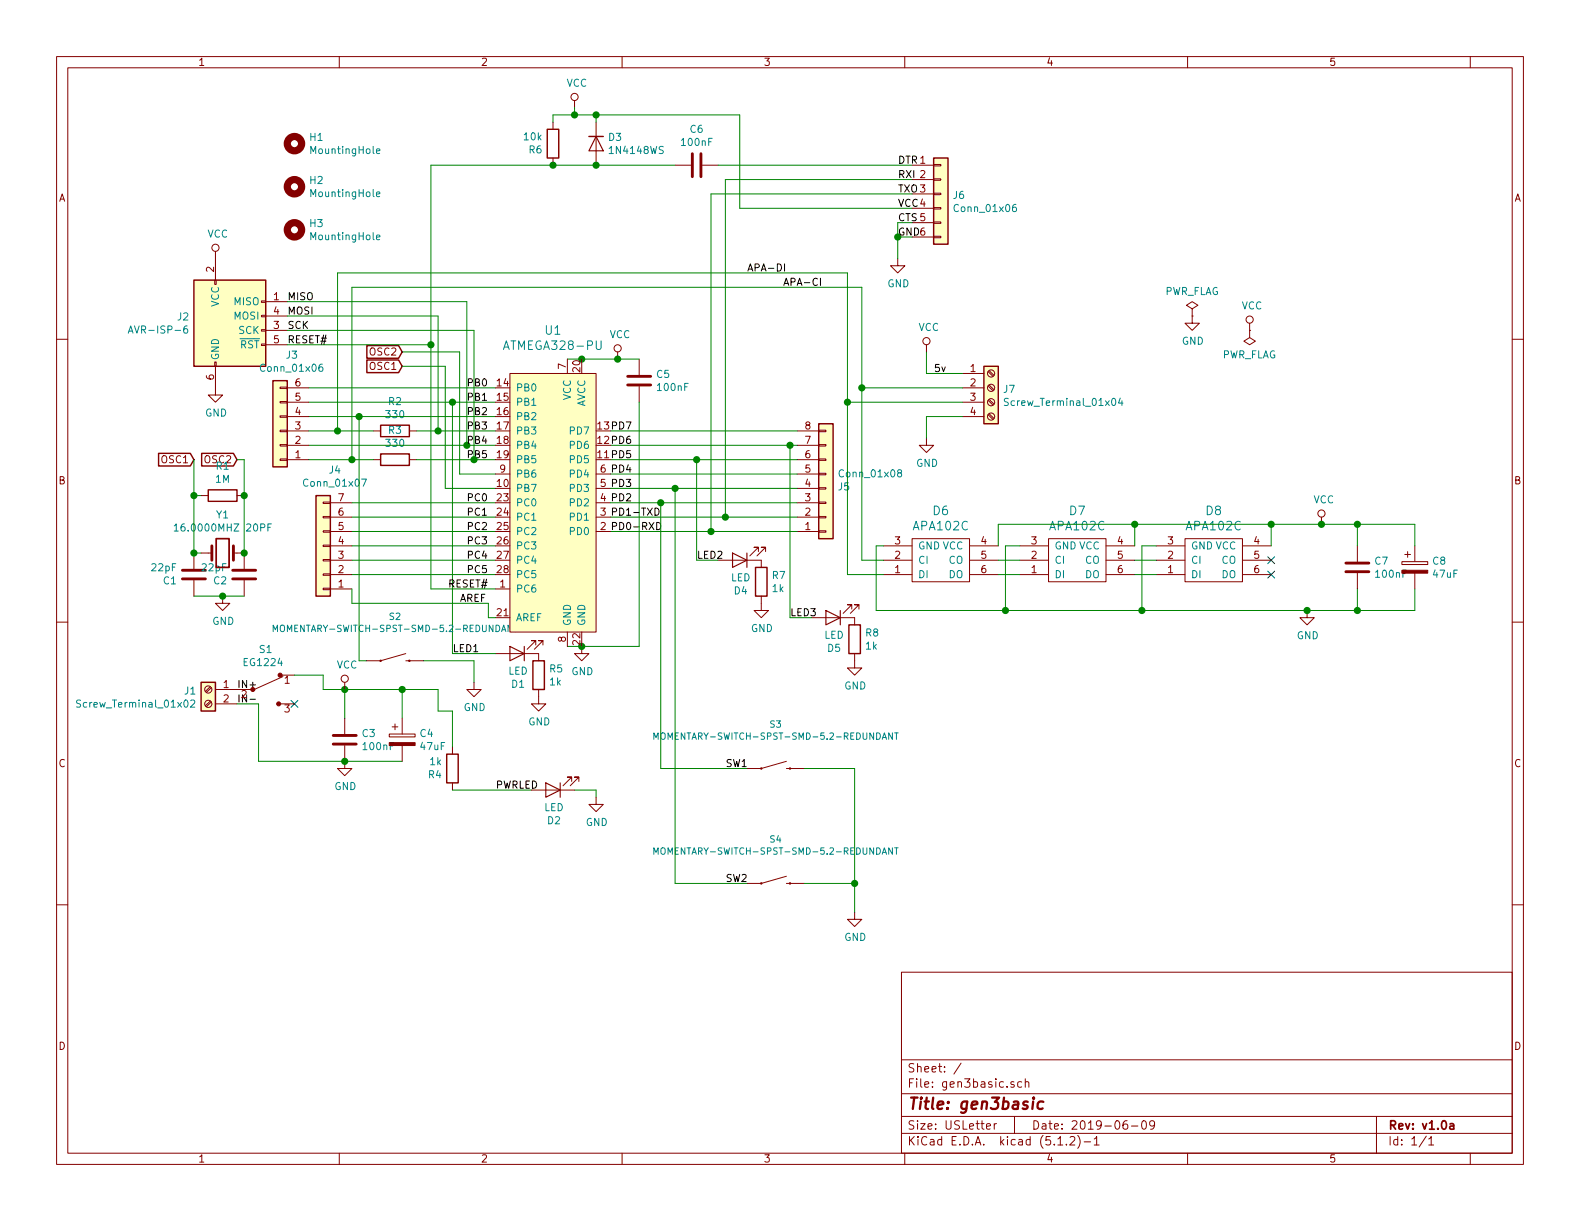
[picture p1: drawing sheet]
EESchema Schematic File Version 4
LIBS:gen3basic-cache
EELAYER 29 0
EELAYER END
$Descr USLetter 11000 8500
encoding utf-8
Sheet 1 1
Title "gen3basic"
Date "2019-06-09"
Rev "v1.0a"
Comp ""
Comment1 ""
Comment2 ""
Comment3 ""
Comment4 ""
$EndDescr
$Comp
L Connector:AVR-ISP-6 J2
U 1 1
P 1600 2300
F 0 "J2" H 1321 2396 50  0000 R CNN
F 1 "AVR-ISP-6" H 1321 2305 50  0000 R CNN
F 2 "Connector_PinHeader_2.54mm:PinHeader_2x03_P2.54mm_Vertical" V 1350 2350 50  0001 C CNN
F 3 " ~" H 325 1750 50  0001 C CNN
F 4 "2057-PH2-06-UA-ND " H 1600 2300 50  0001 C CNN "Digi-Key_PN"
F 5 "PH2-06-UA" H 1600 2300 50  0001 C CNN "Manufacturer_PN"
F 6 "AVR-ISP" H 1600 2300 50  0001 C CNN "Notes"
	1    1600 2300
	1    0    0    -1  
$EndComp
$Comp
L Connector_Generic:Conn_01x08 J5
U 1 1
P 5750 3400
F 0 "J5" H 5830 3392 50  0000 L CNN
F 1 "Conn_01x08" H 5830 3301 50  0000 L CNN
F 2 "Connector_PinHeader_2.54mm:PinHeader_1x08_P2.54mm_Vertical" H 5750 3400 50  0001 C CNN
F 3 "~" H 5750 3400 50  0001 C CNN
F 4 "2057-PH1RA-08-UA-ND" H 5750 3400 50  0001 C CNN "Digi-Key_PN"
F 5 "PH1RA-08-UA" H 5750 3400 50  0001 C CNN "Manufacturer_PN"
F 6 "Pins breakout" H 5750 3400 50  0001 C CNN "Notes"
	1    5750 3400
	1    0    0    1   
$EndComp
$Comp
L Device:C C3
U 1 1
P 2400 5150
F 0 "C3" H 2515 5196 50  0000 L CNN
F 1 "100nF" H 2515 5105 50  0000 L CNN
F 2 "Capacitor_SMD:C_0805_2012Metric_Pad1.15x1.40mm_HandSolder" H 2438 5000 50  0001 C CNN
F 3 "~" H 2400 5150 50  0001 C CNN
F 4 "1276-6840-1-ND" H 2400 5150 50  0001 C CNN "Digi-Key_PN"
F 5 "CL21B104KCFNNNE" H 2400 5150 50  0001 C CNN "Manufacturer_PN"
F 6 "X7R" H 2400 5150 50  0001 C CNN "Spec"
	1    2400 5150
	1    0    0    -1  
$EndComp
$Comp
L Device:C C5
U 1 1
P 4450 2650
F 0 "C5" H 4565 2696 50  0000 L CNN
F 1 "100nF" H 4565 2605 50  0000 L CNN
F 2 "Capacitor_SMD:C_0805_2012Metric_Pad1.15x1.40mm_HandSolder" H 4488 2500 50  0001 C CNN
F 3 "~" H 4450 2650 50  0001 C CNN
F 4 "1276-6840-1-ND" H 4450 2650 50  0001 C CNN "Digi-Key_PN"
F 5 "CL21B104KCFNNNE" H 4450 2650 50  0001 C CNN "Manufacturer_PN"
F 6 "X7R" H 4450 2650 50  0001 C CNN "Spec"
	1    4450 2650
	1    0    0    -1  
$EndComp
$Comp
L Device:C C7
U 1 1
P 9450 3950
F 0 "C7" H 9565 3996 50  0000 L CNN
F 1 "100nF" H 9565 3905 50  0000 L CNN
F 2 "Capacitor_SMD:C_0805_2012Metric_Pad1.15x1.40mm_HandSolder" H 9488 3800 50  0001 C CNN
F 3 "~" H 9450 3950 50  0001 C CNN
F 4 "1276-6840-1-ND" H 9450 3950 50  0001 C CNN "Digi-Key_PN"
F 5 "CL21B104KCFNNNE" H 9450 3950 50  0001 C CNN "Manufacturer_PN"
F 6 "X7R" H 9450 3950 50  0001 C CNN "Spec"
	1    9450 3950
	1    0    0    -1  
$EndComp
$Comp
L Connector:Screw_Terminal_01x02 J1
U 1 1
P 1450 4800
F 0 "J1" H 1530 4792 50  0000 L CNN
F 1 "Screw_Terminal_01x02" H 1530 4701 50  0000 L CNN
F 2 "TerminalBlock:TerminalBlock_bornier-2_P5.08mm" H 1450 4800 50  0001 C CNN
F 3 "~" H 1450 4800 50  0001 C CNN
F 4 "ED2580-ND" H 1450 4800 50  0001 C CNN "Digi-Key_PN"
F 5 "OSTTA024163" H 1450 4800 50  0001 C CNN "Manufacturer_PN"
F 6 "Power" H 1450 4800 50  0001 C CNN "Notes"
	1    1450 4800
	-1   0    0    -1  
$EndComp
$Comp
L Connector:Screw_Terminal_01x04 J7
U 1 1
P 6900 2700
F 0 "J7" H 6980 2692 50  0000 L CNN
F 1 "Screw_Terminal_01x04" H 6980 2601 50  0000 L CNN
F 2 "TerminalBlock:TerminalBlock_bornier-4_P5.08mm" H 6900 2700 50  0001 C CNN
F 3 "~" H 6900 2700 50  0001 C CNN
F 4 "ED2580-ND" H 6900 2700 50  0001 C CNN "Digi-Key_PN"
F 5 "OSTTA024163" H 6900 2700 50  0001 C CNN "Manufacturer_PN"
F 6 "Connecting to APA102 light strips.  Actually two pieces interlocked" H 6900 2700 50  0001 C CNN "Notes"
	1    6900 2700
	1    0    0    -1  
$EndComp
$Comp
L Device:LED D1
U 1 1
P 3600 4550
F 0 "D1" H 3593 4766 50  0000 C CNN
F 1 "LED" H 3593 4675 50  0000 C CNN
F 2 "LED_THT:LED_D5.0mm_Clear" H 3600 4550 50  0001 C CNN
F 3 "~" H 3600 4550 50  0001 C CNN
F 4 "Any random 5mm LED works, adjust matching resistor based on dropout voltage" H 3600 4550 50  0001 C CNN "Notes"
	1    3600 4550
	-1   0    0    1   
$EndComp
$Comp
L Device:R R4
U 1 1
P 3150 5350
F 0 "R4" H 3220 5396 50  0000 L CNN
F 1 "1k" H 3220 5305 50  0000 L CNN
F 2 "Resistor_SMD:R_0805_2012Metric_Pad1.15x1.40mm_HandSolder" V 3080 5350 50  0001 C CNN
F 3 "~" H 3150 5350 50  0001 C CNN
F 4 "RR12P1.0KDCT-ND" H 3150 5350 50  0001 C CNN "Digi-Key_PN"
F 5 " RR1220P-102-D" H 3150 5350 50  0001 C CNN "Manufacturer_PN"
F 6 "5%" H 3150 5350 50  0001 C CNN "Spec"
	1    3150 5350
	-1   0    0    1   
$EndComp
Wire Wire Line
	2400 4800 2400 5000
Connection ~ 2400 4800
$Comp
L power:GND #PWR05
U 1 1
P 2400 5300
F 0 "#PWR05" H 2400 5050 50  0001 C CNN
F 1 "GND" H 2405 5127 50  0000 C CNN
F 2 "" H 2400 5300 50  0001 C CNN
F 3 "" H 2400 5300 50  0001 C CNN
	1    2400 5300
	1    0    0    -1  
$EndComp
Connection ~ 2400 5300
$Comp
L power:VCC #PWR04
U 1 1
P 2400 4800
F 0 "#PWR04" H 2400 4650 50  0001 C CNN
F 1 "VCC" H 2417 4973 50  0000 C CNN
F 2 "" H 2400 4800 50  0001 C CNN
F 3 "" H 2400 4800 50  0001 C CNN
	1    2400 4800
	1    0    0    -1  
$EndComp
Wire Wire Line
	9450 3650 9450 3800
Wire Wire Line
	9450 4250 9450 4100
$Comp
L Device:CP C4
U 1 1
P 2800 5150
F 0 "C4" H 2918 5196 50  0000 L CNN
F 1 "47uF" H 2918 5105 50  0000 L CNN
F 2 "Capacitor_THT:CP_Radial_D4.0mm_P1.50mm" H 2838 5000 50  0001 C CNN
F 3 "~" H 2800 5150 50  0001 C CNN
F 4 "493-12770-1-ND" H 2800 5150 50  0001 C CNN "Digi-Key_PN"
F 5 "UVR1C470MDD6TP" H 2800 5150 50  0001 C CNN "Manufacturer_PN"
F 6 "20% 16V" H 2800 5150 50  0001 C CNN "Spec"
	1    2800 5150
	1    0    0    -1  
$EndComp
Wire Wire Line
	2400 4800 2800 4800
Wire Wire Line
	2800 4800 2800 5000
Wire Wire Line
	2800 5300 2400 5300
Text GLabel 2800 2550 0    50   Input ~ 0
OSC1
Text GLabel 2800 2450 0    50   Input ~ 0
OSC2
Text GLabel 1350 3200 0    50   Input ~ 0
OSC1
Text GLabel 1650 3200 0    50   Input ~ 0
OSC2
Wire Wire Line
	1700 3200 1650 3200
Wire Wire Line
	2800 2450 3200 2450
Wire Wire Line
	3200 2450 3200 3300
Wire Wire Line
	2800 2550 3100 2550
Wire Wire Line
	3100 2550 3100 3400
Wire Wire Line
	3150 5500 3700 5500
Wire Wire Line
	4150 5500 4150 5550
Wire Wire Line
	4000 5500 4150 5500
$Comp
L power:GND #PWR010
U 1 1
P 4150 5550
F 0 "#PWR010" H 4150 5300 50  0001 C CNN
F 1 "GND" H 4155 5377 50  0000 C CNN
F 2 "" H 4150 5550 50  0001 C CNN
F 3 "" H 4150 5550 50  0001 C CNN
	1    4150 5550
	1    0    0    -1  
$EndComp
$Comp
L Device:LED D2
U 1 1
P 3850 5500
F 0 "D2" H 3843 5716 50  0000 C CNN
F 1 "LED" H 3843 5625 50  0000 C CNN
F 2 "LED_SMD:LED_0805_2012Metric_Pad1.15x1.40mm_HandSolder" H 3850 5500 50  0001 C CNN
F 3 "~" H 3850 5500 50  0001 C CNN
F 4 "Any 0805 LED works, don't need to populate it" H 3850 5500 50  0001 C CNN "Notes"
	1    3850 5500
	-1   0    0    1   
$EndComp
Wire Wire Line
	2000 2300 3300 2300
Wire Wire Line
	3300 2300 3300 3200
Wire Wire Line
	2000 2100 3250 2100
Wire Wire Line
	3050 3000 3050 2200
Wire Wire Line
	3050 2200 2000 2200
Wire Wire Line
	3000 4100 3000 2400
Wire Wire Line
	3000 2400 2000 2400
$Comp
L Device:R R8
U 1 1
P 5950 4450
F 0 "R8" H 6020 4496 50  0000 L CNN
F 1 "1k" H 6020 4405 50  0000 L CNN
F 2 "Resistor_SMD:R_1206_3216Metric_Pad1.42x1.75mm_HandSolder" V 5880 4450 50  0001 C CNN
F 3 "~" H 5950 4450 50  0001 C CNN
F 4 "P1.0KECT-ND " H 5950 4450 50  0001 C CNN "Digi-Key_PN"
F 5 "ERJ-8GEYJ102V" H 5950 4450 50  0001 C CNN "Manufacturer_PN"
F 6 "5% 1/4W" H 5950 4450 50  0001 C CNN "Spec"
F 7 "Adjust to match LED" H 5950 4450 50  0001 C CNN "Notes"
	1    5950 4450
	1    0    0    -1  
$EndComp
$Comp
L Device:LED D5
U 1 1
P 5800 4300
F 0 "D5" H 5793 4516 50  0000 C CNN
F 1 "LED" H 5793 4425 50  0000 C CNN
F 2 "LED_THT:LED_D5.0mm_Clear" H 5800 4300 50  0001 C CNN
F 3 "~" H 5800 4300 50  0001 C CNN
F 4 "Any random 5mm LED works, adjust matching resistor based on dropout voltage" H 5800 4300 50  0001 C CNN "Notes"
	1    5800 4300
	-1   0    0    1   
$EndComp
$Comp
L Device:LED D4
U 1 1
P 5150 3900
F 0 "D4" H 5143 4116 50  0000 C CNN
F 1 "LED" H 5143 4025 50  0000 C CNN
F 2 "LED_THT:LED_D5.0mm_Clear" H 5150 3900 50  0001 C CNN
F 3 "~" H 5150 3900 50  0001 C CNN
F 4 "Any random 5mm LED works, adjust matching resistor based on dropout voltage" H 5150 3900 50  0001 C CNN "Notes"
	1    5150 3900
	-1   0    0    1   
$EndComp
$Comp
L Device:R R5
U 1 1
P 3750 4700
F 0 "R5" H 3820 4746 50  0000 L CNN
F 1 "1k" H 3820 4655 50  0000 L CNN
F 2 "Resistor_SMD:R_1206_3216Metric_Pad1.42x1.75mm_HandSolder" V 3680 4700 50  0001 C CNN
F 3 "~" H 3750 4700 50  0001 C CNN
F 4 "P1.0KECT-ND " H 3750 4700 50  0001 C CNN "Digi-Key_PN"
F 5 "ERJ-8GEYJ102V" H 3750 4700 50  0001 C CNN "Manufacturer_PN"
F 6 "5% 1/4W" H 3750 4700 50  0001 C CNN "Spec"
F 7 "Adjust to match LED" H 3750 4700 50  0001 C CNN "Notes"
	1    3750 4700
	1    0    0    -1  
$EndComp
$Comp
L Device:R R7
U 1 1
P 5300 4050
F 0 "R7" H 5370 4096 50  0000 L CNN
F 1 "1k" H 5370 4005 50  0000 L CNN
F 2 "Resistor_SMD:R_1206_3216Metric_Pad1.42x1.75mm_HandSolder" V 5230 4050 50  0001 C CNN
F 3 "~" H 5300 4050 50  0001 C CNN
F 4 "P1.0KECT-ND " H 5300 4050 50  0001 C CNN "Digi-Key_PN"
F 5 "ERJ-8GEYJ102V" H 5300 4050 50  0001 C CNN "Manufacturer_PN"
F 6 "5% 1/4W" H 5300 4050 50  0001 C CNN "Spec"
F 7 "Adjust to match LED" H 5300 4050 50  0001 C CNN "Notes"
	1    5300 4050
	1    0    0    -1  
$EndComp
$Comp
L power:GND #PWR07
U 1 1
P 3750 4850
F 0 "#PWR07" H 3750 4600 50  0001 C CNN
F 1 "GND" H 3755 4677 50  0000 C CNN
F 2 "" H 3750 4850 50  0001 C CNN
F 3 "" H 3750 4850 50  0001 C CNN
	1    3750 4850
	1    0    0    -1  
$EndComp
$Comp
L power:GND #PWR012
U 1 1
P 5300 4200
F 0 "#PWR012" H 5300 3950 50  0001 C CNN
F 1 "GND" H 5305 4027 50  0000 C CNN
F 2 "" H 5300 4200 50  0001 C CNN
F 3 "" H 5300 4200 50  0001 C CNN
	1    5300 4200
	1    0    0    -1  
$EndComp
$Comp
L power:GND #PWR013
U 1 1
P 5950 4600
F 0 "#PWR013" H 5950 4350 50  0001 C CNN
F 1 "GND" H 5955 4427 50  0000 C CNN
F 2 "" H 5950 4600 50  0001 C CNN
F 3 "" H 5950 4600 50  0001 C CNN
	1    5950 4600
	1    0    0    -1  
$EndComp
Wire Wire Line
	3150 2800 3150 4550
Wire Wire Line
	3150 4550 3450 4550
Wire Wire Line
	4850 3200 4850 3900
Connection ~ 4850 3200
Wire Wire Line
	4850 3200 5550 3200
Wire Wire Line
	5500 3100 5500 4300
Connection ~ 5500 3100
Wire Wire Line
	5500 3100 5550 3100
$Comp
L Device:CP C8
U 1 1
P 9850 3950
F 0 "C8" H 9968 3996 50  0000 L CNN
F 1 "47uF" H 9968 3905 50  0000 L CNN
F 2 "Capacitor_THT:CP_Radial_D4.0mm_P1.50mm" H 9888 3800 50  0001 C CNN
F 3 "~" H 9850 3950 50  0001 C CNN
F 4 "493-12770-1-ND" H 9850 3950 50  0001 C CNN "Digi-Key_PN"
F 5 "UVR1C470MDD6TP" H 9850 3950 50  0001 C CNN "Manufacturer_PN"
F 6 "20% 16V" H 9850 3950 50  0001 C CNN "Spec"
	1    9850 3950
	1    0    0    -1  
$EndComp
Wire Wire Line
	9450 3650 9850 3650
Wire Wire Line
	9850 3650 9850 3800
Connection ~ 9450 3650
Wire Wire Line
	9450 4250 9850 4250
Wire Wire Line
	9850 4250 9850 4100
Connection ~ 9450 4250
$Comp
L power:VCC #PWR016
U 1 1
P 6450 2450
F 0 "#PWR016" H 6450 2300 50  0001 C CNN
F 1 "VCC" H 6467 2623 50  0000 C CNN
F 2 "" H 6450 2450 50  0001 C CNN
F 3 "" H 6450 2450 50  0001 C CNN
	1    6450 2450
	1    0    0    -1  
$EndComp
$Comp
L power:GND #PWR017
U 1 1
P 6450 3050
F 0 "#PWR017" H 6450 2800 50  0001 C CNN
F 1 "GND" H 6455 2877 50  0000 C CNN
F 2 "" H 6450 3050 50  0001 C CNN
F 3 "" H 6450 3050 50  0001 C CNN
	1    6450 3050
	1    0    0    -1  
$EndComp
Wire Wire Line
	6450 2450 6450 2600
Wire Wire Line
	6450 2600 6700 2600
Wire Wire Line
	6450 3050 6450 2900
Wire Wire Line
	6450 2900 6700 2900
$Comp
L power:GND #PWR02
U 1 1
P 1500 2700
F 0 "#PWR02" H 1500 2450 50  0001 C CNN
F 1 "GND" H 1505 2527 50  0000 C CNN
F 2 "" H 1500 2700 50  0001 C CNN
F 3 "" H 1500 2700 50  0001 C CNN
	1    1500 2700
	1    0    0    -1  
$EndComp
$Comp
L power:VCC #PWR01
U 1 1
P 1500 1800
F 0 "#PWR01" H 1500 1650 50  0001 C CNN
F 1 "VCC" H 1517 1973 50  0000 C CNN
F 2 "" H 1500 1800 50  0001 C CNN
F 3 "" H 1500 1800 50  0001 C CNN
	1    1500 1800
	1    0    0    -1  
$EndComp
$Comp
L power:VCC #PWR020
U 1 1
P 9200 3650
F 0 "#PWR020" H 9200 3500 50  0001 C CNN
F 1 "VCC" H 9217 3823 50  0000 C CNN
F 2 "" H 9200 3650 50  0001 C CNN
F 3 "" H 9200 3650 50  0001 C CNN
	1    9200 3650
	1    0    0    -1  
$EndComp
Wire Wire Line
	9200 3650 9450 3650
$Comp
L power:GND #PWR019
U 1 1
P 9100 4250
F 0 "#PWR019" H 9100 4000 50  0001 C CNN
F 1 "GND" H 9105 4077 50  0000 C CNN
F 2 "" H 9100 4250 50  0001 C CNN
F 3 "" H 9100 4250 50  0001 C CNN
	1    9100 4250
	1    0    0    -1  
$EndComp
Wire Wire Line
	9100 4250 9450 4250
Connection ~ 3150 2800
Connection ~ 3250 3100
Wire Wire Line
	2800 4800 3050 4800
Wire Wire Line
	3050 4950 3150 4950
Connection ~ 2800 4800
Text Label 2000 2400 0    50   ~ 0
RESET#
Text Label 2000 2300 0    50   ~ 0
SCK
Text Label 4250 3700 0    50   ~ 0
PD0-RXD
Text Label 4250 3600 0    50   ~ 0
PD1-TXD
Text Label 4250 3500 0    50   ~ 0
PD2
Text Label 4250 3400 0    50   ~ 0
PD3
Text Label 4250 3300 0    50   ~ 0
PD4
Text Label 4250 3200 0    50   ~ 0
PD5
Text Label 4250 3100 0    50   ~ 0
PD6
Text Label 4250 3000 0    50   ~ 0
PD7
Text Label 3150 4550 0    50   ~ 0
LED1
Text Label 4850 3900 0    50   ~ 0
LED2
Text Label 5500 4300 0    50   ~ 0
LED3
Text Label 3400 2700 2    50   ~ 0
PB0
Text Label 3400 2800 2    50   ~ 0
PB1
Text Label 3400 2900 2    50   ~ 0
PB2
Text Label 3400 3000 2    50   ~ 0
PB3
Text Label 3400 3100 2    50   ~ 0
PB4
Text Label 3400 3200 2    50   ~ 0
PB5
Text Label 2000 2200 0    50   ~ 0
MOSI
Text Label 2000 2100 0    50   ~ 0
MISO
Text Label 3400 3500 2    50   ~ 0
PC0
Text Label 3400 3600 2    50   ~ 0
PC1
Text Label 3400 3700 2    50   ~ 0
PC2
Text Label 3400 3800 2    50   ~ 0
PC3
Text Label 3400 3900 2    50   ~ 0
PC4
Text Label 3400 4000 2    50   ~ 0
PC5
Text Label 3400 4100 2    50   ~ 0
RESET#
Text Label 1650 4800 0    50   ~ 0
IN+
Text Label 1650 4900 0    50   ~ 0
IN-
Text Label 5050 5350 0    50   ~ 0
SW1
Text Label 5050 6150 0    50   ~ 0
SW2
Text Label 3450 5500 0    50   ~ 0
PWRLED
$Comp
L power:VCC #PWR011
U 1 1
P 4300 2500
F 0 "#PWR011" H 4300 2350 50  0001 C CNN
F 1 "VCC" H 4317 2673 50  0000 C CNN
F 2 "" H 4300 2500 50  0001 C CNN
F 3 "" H 4300 2500 50  0001 C CNN
	1    4300 2500
	1    0    0    -1  
$EndComp
Connection ~ 4300 2500
Wire Wire Line
	4300 2500 4450 2500
$Comp
L power:PWR_FLAG #FLG01
U 1 1
P 8300 2200
F 0 "#FLG01" H 8300 2275 50  0001 C CNN
F 1 "PWR_FLAG" H 8300 2373 50  0000 C CNN
F 2 "" H 8300 2200 50  0001 C CNN
F 3 "~" H 8300 2200 50  0001 C CNN
	1    8300 2200
	1    0    0    -1  
$EndComp
$Comp
L power:PWR_FLAG #FLG02
U 1 1
P 8700 2300
F 0 "#FLG02" H 8700 2375 50  0001 C CNN
F 1 "PWR_FLAG" H 8700 2473 50  0000 C CNN
F 2 "" H 8700 2300 50  0001 C CNN
F 3 "~" H 8700 2300 50  0001 C CNN
	1    8700 2300
	-1   0    0    1   
$EndComp
$Comp
L power:GND #PWR018
U 1 1
P 8300 2200
F 0 "#PWR018" H 8300 1950 50  0001 C CNN
F 1 "GND" H 8305 2027 50  0000 C CNN
F 2 "" H 8300 2200 50  0001 C CNN
F 3 "" H 8300 2200 50  0001 C CNN
	1    8300 2200
	1    0    0    -1  
$EndComp
$Comp
L power:VCC #PWR021
U 1 1
P 8700 2300
F 0 "#PWR021" H 8700 2150 50  0001 C CNN
F 1 "VCC" H 8717 2473 50  0000 C CNN
F 2 "" H 8700 2300 50  0001 C CNN
F 3 "" H 8700 2300 50  0001 C CNN
	1    8700 2300
	1    0    0    -1  
$EndComp
$Comp
L Device:R R6
U 1 1
P 3850 1000
F 0 "R6" H 3920 1046 50  0000 L CNN
F 1 "10k" H 3920 955 50  0000 L CNN
F 2 "Resistor_SMD:R_0805_2012Metric_Pad1.15x1.40mm_HandSolder" V 3780 1000 50  0001 C CNN
F 3 "~" H 3850 1000 50  0001 C CNN
F 4 "RR12P10.0KDCT-ND " H 3850 1000 50  0001 C CNN "Digi-Key_PN"
F 5 "RR1220P-103-D" H 3850 1000 50  0001 C CNN "Manufacturer_PN"
F 6 "5%" H 3850 1000 50  0001 C CNN "Spec"
	1    3850 1000
	-1   0    0    1   
$EndComp
$Comp
L power:VCC #PWR08
U 1 1
P 4000 750
F 0 "#PWR08" H 4000 600 50  0001 C CNN
F 1 "VCC" H 4017 923 50  0000 C CNN
F 2 "" H 4000 750 50  0001 C CNN
F 3 "" H 4000 750 50  0001 C CNN
	1    4000 750 
	1    0    0    -1  
$EndComp
$Comp
L power:GND #PWR014
U 1 1
P 5950 6350
F 0 "#PWR014" H 5950 6100 50  0001 C CNN
F 1 "GND" H 5955 6177 50  0000 C CNN
F 2 "" H 5950 6350 50  0001 C CNN
F 3 "" H 5950 6350 50  0001 C CNN
	1    5950 6350
	1    0    0    -1  
$EndComp
$Comp
L Device:C C6
U 1 1
P 4850 1150
F 0 "C6" V 4598 1150 50  0000 C CNN
F 1 "100nF" V 4689 1150 50  0000 C CNN
F 2 "Capacitor_SMD:C_0805_2012Metric_Pad1.15x1.40mm_HandSolder" H 4888 1000 50  0001 C CNN
F 3 "~" H 4850 1150 50  0001 C CNN
F 4 "1276-6840-1-ND" H 4850 1150 50  0001 C CNN "Digi-Key_PN"
F 5 "CL21B104KCFNNNE" H 4850 1150 50  0001 C CNN "Manufacturer_PN"
F 6 "X7R" H 4850 1150 50  0001 C CNN "Spec"
	1    4850 1150
	0    1    1    0   
$EndComp
$Comp
L Diode:1N4148WS D3
U 1 1
P 4150 1000
F 0 "D3" V 4104 1080 50  0000 L CNN
F 1 "1N4148WS" V 4195 1080 50  0000 L CNN
F 2 "Diode_SMD:D_SOD-323" H 4150 825 50  0001 C CNN
F 3 "https://www.vishay.com/docs/85751/1n4148ws.pdf" H 4150 1000 50  0001 C CNN
F 4 " 1N4148WTPMSCT-ND" H 4150 1000 50  0001 C CNN "Digi-Key_PN"
F 5 "1N4148W-TP" H 4150 1000 50  0001 C CNN "Manufacturer_PN"
	1    4150 1000
	0    1    1    0   
$EndComp
Wire Wire Line
	3850 800  4000 800 
Wire Wire Line
	4150 800  4150 850 
Wire Wire Line
	3850 850  3850 800 
Wire Wire Line
	4000 750  4000 800 
Connection ~ 4000 800 
Wire Wire Line
	4000 800  4150 800 
Wire Wire Line
	4700 1150 4150 1150
Connection ~ 4150 1150
Wire Wire Line
	4150 1150 3850 1150
Wire Wire Line
	3850 1150 3000 1150
Connection ~ 3850 1150
$Comp
L Connector_Generic:Conn_01x07 J4
U 1 1
P 2250 3800
F 0 "J4" H 2168 3275 50  0000 C CNN
F 1 "Conn_01x07" H 2168 3366 50  0000 C CNN
F 2 "Connector_PinHeader_2.54mm:PinHeader_1x07_P2.54mm_Vertical" H 2250 3800 50  0001 C CNN
F 3 "~" H 2250 3800 50  0001 C CNN
F 4 "S1012EC-07-ND" H 2250 3800 50  0001 C CNN "Digi-Key_PN"
F 5 "PREC007SAAN-RC" H 2250 3800 50  0001 C CNN "Manufacturer_PN"
F 6 "Pins breakout" H 2250 3800 50  0001 C CNN "Notes"
	1    2250 3800
	-1   0    0    1   
$EndComp
Wire Wire Line
	2450 4100 2450 4200
Wire Wire Line
	4950 3700 4950 1350
Connection ~ 4950 3700
Wire Wire Line
	4950 3700 5550 3700
Wire Wire Line
	5050 1250 5050 3600
Connection ~ 5050 3600
$Comp
L power:GND #PWR015
U 1 1
P 6250 1800
F 0 "#PWR015" H 6250 1550 50  0001 C CNN
F 1 "GND" H 6255 1627 50  0000 C CNN
F 2 "" H 6250 1800 50  0001 C CNN
F 3 "" H 6250 1800 50  0001 C CNN
	1    6250 1800
	1    0    0    -1  
$EndComp
Connection ~ 4150 800 
$Comp
L Device:C C1
U 1 1
P 1350 4000
F 0 "C1" H 1465 4046 50  0000 L CNN
F 1 "22pF" H 1465 3955 50  0000 L CNN
F 2 "Capacitor_SMD:C_0805_2012Metric_Pad1.15x1.40mm_HandSolder" H 1388 3850 50  0001 C CNN
F 3 "~" H 1350 4000 50  0001 C CNN
F 4 "399-8036-1-ND" H 1350 4000 50  0001 C CNN "Digi-Key_PN"
F 5 "C0805C220K5GACTU" H 1350 4000 50  0001 C CNN "Manufacturer_PN"
F 6 "C0G" H 1350 4000 50  0001 C CNN "Spec"
	1    1350 4000
	-1   0    0    1   
$EndComp
$Comp
L Device:C C2
U 1 1
P 1700 4000
F 0 "C2" H 1815 4046 50  0000 L CNN
F 1 "22pF" H 1815 3955 50  0000 L CNN
F 2 "Capacitor_SMD:C_0805_2012Metric_Pad1.15x1.40mm_HandSolder" H 1738 3850 50  0001 C CNN
F 3 "~" H 1700 4000 50  0001 C CNN
F 4 "399-8036-1-ND" H 1700 4000 50  0001 C CNN "Digi-Key_PN"
F 5 "C0805C220K5GACTU" H 1700 4000 50  0001 C CNN "Manufacturer_PN"
F 6 "C0G" H 1700 4000 50  0001 C CNN "Spec"
	1    1700 4000
	-1   0    0    1   
$EndComp
$Comp
L SparkFun-Switches:MOMENTARY-SWITCH-SPST-SMD-5.2-REDUNDANT S3
U 1 1
P 5400 5350
F 0 "S3" H 5400 5660 45  0000 C CNN
F 1 "MOMENTARY-SWITCH-SPST-SMD-5.2-REDUNDANT" H 5400 5576 45  0000 C CNN
F 2 "SparkFun-Switches:TACTILE_SWITCH_SMD_5.2MM" H 5400 5550 20  0001 C CNN
F 3 "" H 5400 5350 50  0001 C CNN
F 4 "CKN10361CT-ND" H 5400 5350 50  0001 C CNN "Digi-Key_PN"
F 5 "RS-187R05A2-DS MT RT" H 5400 5350 50  0001 C CNN "Manufacturer_PN"
	1    5400 5350
	1    0    0    -1  
$EndComp
$Comp
L SparkFun-Switches:MOMENTARY-SWITCH-SPST-SMD-5.2-REDUNDANT S4
U 1 1
P 5400 6150
F 0 "S4" H 5400 6460 45  0000 C CNN
F 1 "MOMENTARY-SWITCH-SPST-SMD-5.2-REDUNDANT" H 5400 6376 45  0000 C CNN
F 2 "SparkFun-Switches:TACTILE_SWITCH_SMD_5.2MM" H 5400 6350 20  0001 C CNN
F 3 "" H 5400 6150 50  0001 C CNN
F 4 "CKN10361CT-ND" H 5400 6150 50  0001 C CNN "Digi-Key_PN"
F 5 "RS-187R05A2-DS MT RT" H 5400 6150 50  0001 C CNN "Manufacturer_PN"
	1    5400 6150
	1    0    0    -1  
$EndComp
Wire Wire Line
	5600 5350 5950 5350
Wire Wire Line
	5950 5350 5950 6150
Wire Wire Line
	5600 6150 5950 6150
Connection ~ 5950 6150
Wire Wire Line
	5950 6150 5950 6350
Text Label 6250 1150 0    50   ~ 0
DTR
Text Label 6250 1450 0    50   ~ 0
VCC
$Comp
L Connector_Generic:Conn_01x06 J6
U 1 1
P 6550 1350
F 0 "J6" H 6630 1342 50  0000 L CNN
F 1 "Conn_01x06" H 6630 1251 50  0000 L CNN
F 2 "Connector_PinHeader_2.54mm:PinHeader_1x06_P2.54mm_Horizontal" H 6550 1350 50  0001 C CNN
F 3 "~" H 6550 1350 50  0001 C CNN
F 4 "2057-PH1RA-06-UA-ND" H 6550 1350 50  0001 C CNN "Digi-Key_PN"
F 5 " PH1RA-06-UA" H 6550 1350 50  0001 C CNN "Manufacturer_PN"
F 6 "FTDI-type serial connection" H 6550 1350 50  0001 C CNN "Notes"
	1    6550 1350
	1    0    0    -1  
$EndComp
Wire Wire Line
	6250 1550 6350 1550
Wire Wire Line
	6250 1550 6250 1650
Wire Wire Line
	6350 1650 6250 1650
Connection ~ 6250 1650
Wire Wire Line
	6250 1650 6250 1800
Text Label 6250 1550 0    50   ~ 0
CTS
Text Label 6250 1650 0    50   ~ 0
GND
Text Label 6250 1350 0    50   ~ 0
TXO
Text Label 6250 1250 0    50   ~ 0
RXI
Wire Wire Line
	5150 1450 5150 800 
Wire Wire Line
	5150 800  4150 800 
Wire Wire Line
	1350 3850 1400 3850
$Comp
L Device:Crystal Y1
U 1 1
P 1550 3850
F 0 "Y1" H 1550 4118 50  0000 C CNN
F 1 "16.0000MHZ 20PF" H 1550 4027 50  0000 C CNN
F 2 "Crystal:Crystal_HC49-U_Vertical" H 1550 3850 50  0001 C CNN
F 3 "~" H 1550 3850 50  0001 C CNN
F 4 "887-2015-ND" H 1550 3850 50  0001 C CNN "Digi-Key_PN"
F 5 "9B-16.000MBBK-B" H 1550 3850 50  0001 C CNN "Manufacturer_PN"
F 6 "20 pF" H 1550 3850 50  0001 C CNN "Spec"
F 7 "Can substitute other 20 pF crystal to change clock speed" H 1550 3850 50  0001 C CNN "Notes"
	1    1550 3850
	1    0    0    -1  
$EndComp
Connection ~ 1350 3850
$Comp
L Device:R R1
U 1 1
P 1550 3450
F 0 "R1" V 1343 3450 50  0000 C CNN
F 1 "1M" V 1434 3450 50  0000 C CNN
F 2 "Resistor_SMD:R_0805_2012Metric_Pad1.15x1.40mm_HandSolder" V 1480 3450 50  0001 C CNN
F 3 "~" H 1550 3450 50  0001 C CNN
F 4 "541-1.0MAZCT-ND" H 1550 3450 50  0001 C CNN "Digi-Key_PN"
F 5 "CRCW08051M00DHEAP" H 1550 3450 50  0001 C CNN "Manufacturer_PN"
F 6 "5%" H 1550 3450 50  0001 C CNN "Spec"
	1    1550 3450
	0    1    1    0   
$EndComp
Wire Wire Line
	1350 3200 1350 3450
Wire Wire Line
	1400 3450 1350 3450
Connection ~ 1350 3450
Wire Wire Line
	1350 3450 1350 3850
Wire Wire Line
	1700 3200 1700 3450
Connection ~ 1700 3850
Connection ~ 1700 3450
Wire Wire Line
	1700 3450 1700 3850
Wire Wire Line
	1350 4150 1550 4150
$Comp
L power:GND #PWR03
U 1 1
P 1550 4150
F 0 "#PWR03" H 1550 3900 50  0001 C CNN
F 1 "GND" H 1555 3977 50  0000 C CNN
F 2 "" H 1550 4150 50  0001 C CNN
F 3 "" H 1550 4150 50  0001 C CNN
	1    1550 4150
	1    0    0    -1  
$EndComp
Connection ~ 1550 4150
Wire Wire Line
	1550 4150 1700 4150
$Comp
L SparkFun-Switches:MOMENTARY-SWITCH-SPST-SMD-5.2-REDUNDANT S2
U 1 1
P 2750 4600
F 0 "S2" H 2750 4910 45  0000 C CNN
F 1 "MOMENTARY-SWITCH-SPST-SMD-5.2-REDUNDANT" H 2750 4826 45  0000 C CNN
F 2 "SparkFun-Switches:TACTILE_SWITCH_SMD_5.2MM" H 2750 4800 20  0001 C CNN
F 3 "" H 2750 4600 50  0001 C CNN
F 4 "CKN10361CT-ND" H 2750 4600 50  0001 C CNN "Digi-Key_PN"
F 5 "RS-187R05A2-DS MT RT" H 2750 4600 50  0001 C CNN "Manufacturer_PN"
	1    2750 4600
	1    0    0    -1  
$EndComp
Wire Wire Line
	3050 4800 3050 4950
Wire Wire Line
	3150 4950 3150 5200
Wire Wire Line
	2500 4600 2500 2900
Wire Wire Line
	2950 4600 3300 4600
Wire Wire Line
	3300 4600 3300 4750
$Comp
L power:GND #PWR06
U 1 1
P 3300 4750
F 0 "#PWR06" H 3300 4500 50  0001 C CNN
F 1 "GND" H 3305 4577 50  0000 C CNN
F 2 "" H 3300 4750 50  0001 C CNN
F 3 "" H 3300 4750 50  0001 C CNN
	1    3300 4750
	1    0    0    -1  
$EndComp
$Comp
L Mechanical:MountingHole H1
U 1 1
P 2050 1000
F 0 "H1" H 2150 1046 50  0000 L CNN
F 1 "MountingHole" H 2150 955 50  0000 L CNN
F 2 "MountingHole:MountingHole_2.2mm_M2_ISO7380" H 2050 1000 50  0001 C CNN
F 3 "~" H 2050 1000 50  0001 C CNN
	1    2050 1000
	1    0    0    -1  
$EndComp
$Comp
L Mechanical:MountingHole H2
U 1 1
P 2050 1300
F 0 "H2" H 2150 1346 50  0000 L CNN
F 1 "MountingHole" H 2150 1255 50  0000 L CNN
F 2 "MountingHole:MountingHole_2.2mm_M2_ISO7380" H 2050 1300 50  0001 C CNN
F 3 "~" H 2050 1300 50  0001 C CNN
	1    2050 1300
	1    0    0    -1  
$EndComp
$Comp
L Mechanical:MountingHole H3
U 1 1
P 2050 1600
F 0 "H3" H 2150 1646 50  0000 L CNN
F 1 "MountingHole" H 2150 1555 50  0000 L CNN
F 2 "MountingHole:MountingHole_2.2mm_M2_ISO7380" H 2050 1600 50  0001 C CNN
F 3 "~" H 2050 1600 50  0001 C CNN
	1    2050 1600
	1    0    0    -1  
$EndComp
Wire Wire Line
	3250 2100 3250 3100
$Comp
L Device:R R3
U 1 1
P 2750 3200
F 0 "R3" V 2543 3200 50  0000 C CNN
F 1 "330" V 2634 3200 50  0000 C CNN
F 2 "Resistor_SMD:R_0805_2012Metric_Pad1.15x1.40mm_HandSolder" V 2680 3200 50  0001 C CNN
F 3 "~" H 2750 3200 50  0001 C CNN
F 4 "A106061CT-ND" H 2750 3200 50  0001 C CNN "Digi-Key_PN"
F 5 "CRG0805F330R" H 2750 3200 50  0001 C CNN "Manufacturer_PN"
F 6 "5%" H 2750 3200 50  0001 C CNN "Spec"
	1    2750 3200
	0    1    1    0   
$EndComp
$Comp
L Device:R R2
U 1 1
P 2750 3000
F 0 "R2" V 2543 3000 50  0000 C CNN
F 1 "330" V 2634 3000 50  0000 C CNN
F 2 "Resistor_SMD:R_0805_2012Metric_Pad1.15x1.40mm_HandSolder" V 2680 3000 50  0001 C CNN
F 3 "~" H 2750 3000 50  0001 C CNN
F 4 "A106061CT-ND" H 2750 3000 50  0001 C CNN "Digi-Key_PN"
F 5 "CRG0805F330R" H 2750 3000 50  0001 C CNN "Manufacturer_PN"
F 6 "5%" H 2750 3000 50  0001 C CNN "Spec"
	1    2750 3000
	0    1    1    0   
$EndComp
$Comp
L dk_Slide-Switches:EG1218 S1
U 1 1
P 1850 4800
F 0 "S1" H 1850 5081 50  0000 C CNN
F 1 "EG1224 " H 1850 4990 50  0000 C CNN
F 2 "Button_Switch_THT:SW_E-Switch_EG1224_SPDT_Angled" H 2050 5000 50  0001 L CNN
F 3 "http://spec_sheets.e-switch.com/specs/P040040.pdf" H 2050 5100 60  0001 L CNN
F 4 "EG2585-ND" H 2050 5200 60  0001 L CNN "Digi-Key_PN"
F 5 "EG1224" H 1850 4800 50  0001 C CNN "Manufacturer_PN"
	1    1850 4800
	1    0    0    -1  
$EndComp
NoConn ~ 2050 4900
Wire Wire Line
	1650 4900 1800 4900
Wire Wire Line
	1800 4900 1800 5300
Wire Wire Line
	1800 5300 2400 5300
Wire Wire Line
	2050 4700 2250 4700
Wire Wire Line
	2250 4700 2250 4800
Wire Wire Line
	2250 4800 2400 4800
Text Label 5200 1900 0    50   ~ 0
APA-DI
Text Label 5450 2000 0    50   ~ 0
APA-CI
Wire Wire Line
	6700 2700 6000 2700
Connection ~ 6000 2700
Wire Wire Line
	6000 2700 6000 3900
Wire Wire Line
	6700 2800 5900 2800
Connection ~ 5900 2800
Wire Wire Line
	3000 2400 3000 1150
Connection ~ 3000 2400
Wire Wire Line
	2150 2800 3150 2800
Wire Wire Line
	2150 2900 2500 2900
Wire Wire Line
	2150 3100 3250 3100
$Comp
L Connector_Generic:Conn_01x06 J3
U 1 1
P 1950 3000
F 0 "J3" H 1868 2475 50  0000 C CNN
F 1 "Conn_01x06" H 1868 2566 50  0000 C CNN
F 2 "Connector_PinHeader_2.54mm:PinHeader_1x06_P2.54mm_Vertical" H 1950 3000 50  0001 C CNN
F 3 "~" H 1950 3000 50  0001 C CNN
F 4 "2057-PH1RA-06-UA-ND" H 1950 3000 50  0001 C CNN "Digi-Key_PN"
F 5 "PH1RA-06-UA" H 1950 3000 50  0001 C CNN "Manufacturer_PN"
F 6 "Pins breakout" H 1950 3000 50  0001 C CNN "Notes"
	1    1950 3000
	-1   0    0    1   
$EndComp
Wire Wire Line
	3300 3200 2900 3200
Connection ~ 3300 3200
Wire Wire Line
	2600 3200 2450 3200
Wire Wire Line
	2450 3200 2450 2000
Wire Wire Line
	2450 2000 6000 2000
Wire Wire Line
	6000 2000 6000 2700
Connection ~ 2450 3200
Wire Wire Line
	2450 3200 2150 3200
Wire Wire Line
	2900 3000 3050 3000
Connection ~ 3050 3000
Wire Wire Line
	2600 3000 2350 3000
Connection ~ 2500 2900
Wire Wire Line
	2500 4600 2550 4600
Wire Wire Line
	2350 3000 2350 1900
Connection ~ 2350 3000
Wire Wire Line
	2350 3000 2150 3000
Wire Wire Line
	3300 3200 3450 3200
Wire Wire Line
	3450 4000 2450 4000
Wire Wire Line
	3250 3100 3450 3100
Wire Wire Line
	3450 3900 2450 3900
Wire Wire Line
	3050 3000 3450 3000
Wire Wire Line
	3450 3800 2450 3800
Wire Wire Line
	2500 2900 3450 2900
Wire Wire Line
	3450 3700 2450 3700
Wire Wire Line
	3150 2800 3450 2800
Wire Wire Line
	3450 3600 2450 3600
Wire Wire Line
	3450 2700 2150 2700
Wire Wire Line
	2450 3500 3450 3500
Wire Wire Line
	4250 3000 5550 3000
$Comp
L power:GND #PWR09
U 1 1
P 4050 4500
F 0 "#PWR09" H 4050 4250 50  0001 C CNN
F 1 "GND" H 4055 4327 50  0000 C CNN
F 2 "" H 4050 4500 50  0001 C CNN
F 3 "" H 4050 4500 50  0001 C CNN
	1    4050 4500
	1    0    0    -1  
$EndComp
Connection ~ 4050 4500
Wire Wire Line
	4250 3100 5500 3100
Wire Wire Line
	4250 3200 4850 3200
Connection ~ 4050 2500
Wire Wire Line
	4050 2500 4300 2500
Wire Wire Line
	3100 3400 3450 3400
Wire Wire Line
	3200 3300 3450 3300
Wire Wire Line
	3950 4500 4050 4500
Wire Wire Line
	3950 2500 4050 2500
Wire Wire Line
	4250 3300 5550 3300
Wire Wire Line
	4250 3600 5050 3600
Wire Wire Line
	4250 3700 4950 3700
Wire Wire Line
	3000 4100 3450 4100
$Comp
L dk_Embedded-Microcontrollers:ATMEGA328-PU U1
U 1 1
P 3950 3700
F 0 "U1" H 3850 5103 60  0000 C CNN
F 1 "ATMEGA328-PU" H 3850 4997 60  0000 C CNN
F 2 "Package_DIP:DIP-28_W7.62mm_Socket" H 4150 3900 60  0001 L CNN
F 3 "http://www.microchip.com/mymicrochip/filehandler.aspx?ddocname=en608326" H 4150 4000 60  0001 L CNN
F 4 "ATMEGA328-PU-ND" H 4150 4100 60  0001 L CNN "Digi-Key_PN"
F 5 "ATMEGA328P-PU" H 3950 3700 50  0001 C CNN "Manufacturer_PN"
F 6 "Can substitute ATMega8, 88, or 168." H 3950 3700 50  0001 C CNN "Notes"
F 7 "  " H 3950 3700 50  0001 C CNN "Spec"
	1    3950 3700
	1    0    0    -1  
$EndComp
Wire Wire Line
	5000 1150 6350 1150
Wire Wire Line
	4950 1350 6350 1350
Wire Wire Line
	5050 1250 6350 1250
Wire Wire Line
	5150 1450 6350 1450
Wire Wire Line
	5900 1900 5900 2800
Wire Wire Line
	2350 1900 5900 1900
Text Label 6500 2600 0    50   ~ 0
5v
Wire Wire Line
	4050 4500 4450 4500
Wire Wire Line
	4450 4500 4450 2800
Wire Wire Line
	2450 4200 3400 4200
Wire Wire Line
	3400 4200 3400 4300
Wire Wire Line
	3400 4300 3450 4300
Wire Wire Line
	5500 4300 5650 4300
Wire Wire Line
	4850 3900 5000 3900
Wire Wire Line
	4250 3500 4600 3500
Wire Wire Line
	4250 3400 4700 3400
Wire Wire Line
	4600 3500 4600 5350
Wire Wire Line
	4600 5350 5200 5350
Connection ~ 4600 3500
Wire Wire Line
	4600 3500 5550 3500
Wire Wire Line
	4700 3400 4700 6150
Wire Wire Line
	4700 6150 5200 6150
Connection ~ 4700 3400
Wire Wire Line
	4700 3400 5550 3400
Wire Wire Line
	5050 3600 5550 3600
Text Label 3200 4200 0    50   ~ 0
AREF
$Comp
L My_LED_Drivers:APA102C D6
U 1 1
P 6550 3900
F 0 "D6" H 6550 4247 60  0000 C CNN
F 1 "APA102C" H 6550 4141 60  0000 C CNN
F 2 "SparkFun-LED:APA102C" H 6550 3900 60  0001 C CNN
F 3 "" H 6550 3900 60  0001 C CNN
F 4 "1568-1902-ND" H 6550 3900 50  0001 C CNN "Digi-Key_PN"
F 5 "COM-14863" H 6550 3900 50  0001 C CNN "Manufacturer_PN"
F 6 "5050" H 6550 3900 50  0001 C CNN "Spec"
	1    6550 3900
	1    0    0    -1  
$EndComp
Connection ~ 9200 3650
$Comp
L My_LED_Drivers:APA102C D7
U 1 1
P 7500 3900
F 0 "D7" H 7500 4247 60  0000 C CNN
F 1 "APA102C" H 7500 4141 60  0000 C CNN
F 2 "SparkFun-LED:APA102C" H 7500 3900 60  0001 C CNN
F 3 "" H 7500 3900 60  0001 C CNN
F 4 "1568-1902-ND" H 7500 3900 50  0001 C CNN "Digi-Key_PN"
F 5 "COM-14863" H 7500 3900 50  0001 C CNN "Manufacturer_PN"
F 6 "5050" H 7500 3900 50  0001 C CNN "Spec"
	1    7500 3900
	1    0    0    -1  
$EndComp
$Comp
L My_LED_Drivers:APA102C D8
U 1 1
P 8450 3900
F 0 "D8" H 8450 4247 60  0000 C CNN
F 1 "APA102C" H 8450 4141 60  0000 C CNN
F 2 "SparkFun-LED:APA102C" H 8450 4141 60  0001 C CNN
F 3 "" H 8450 3900 60  0001 C CNN
F 4 "1568-1902-ND" H 8450 3900 50  0001 C CNN "Digi-Key_PN"
F 5 "COM-14863" H 8450 3900 50  0001 C CNN "Manufacturer_PN"
F 6 "5050" H 8450 3900 50  0001 C CNN "Spec"
	1    8450 3900
	1    0    0    -1  
$EndComp
Wire Wire Line
	6950 3650 6950 3800
Wire Wire Line
	6950 3650 7900 3650
Connection ~ 7900 3650
Wire Wire Line
	7900 3650 8850 3650
Wire Wire Line
	7900 3650 7900 3800
Wire Wire Line
	8850 3800 8850 3650
Connection ~ 8850 3650
Wire Wire Line
	8850 3650 9200 3650
Wire Wire Line
	6150 3900 6000 3900
Wire Wire Line
	6150 4000 5900 4000
Wire Wire Line
	5900 2800 5900 4000
Wire Wire Line
	6950 3900 7100 3900
Wire Wire Line
	6950 4000 7100 4000
Wire Wire Line
	7900 3900 8050 3900
Wire Wire Line
	7900 4000 8050 4000
Wire Wire Line
	6150 3800 6100 3800
Wire Wire Line
	6100 3800 6100 4250
Wire Wire Line
	6100 4250 7000 4250
Connection ~ 9100 4250
Wire Wire Line
	7100 3800 7000 3800
Wire Wire Line
	7000 3800 7000 4250
Connection ~ 7000 4250
Wire Wire Line
	7000 4250 7950 4250
Wire Wire Line
	8050 3800 7950 3800
Wire Wire Line
	7950 3800 7950 4250
Connection ~ 7950 4250
Wire Wire Line
	7950 4250 9100 4250
NoConn ~ 8850 3900
NoConn ~ 8850 4000
$EndSCHEMATC
